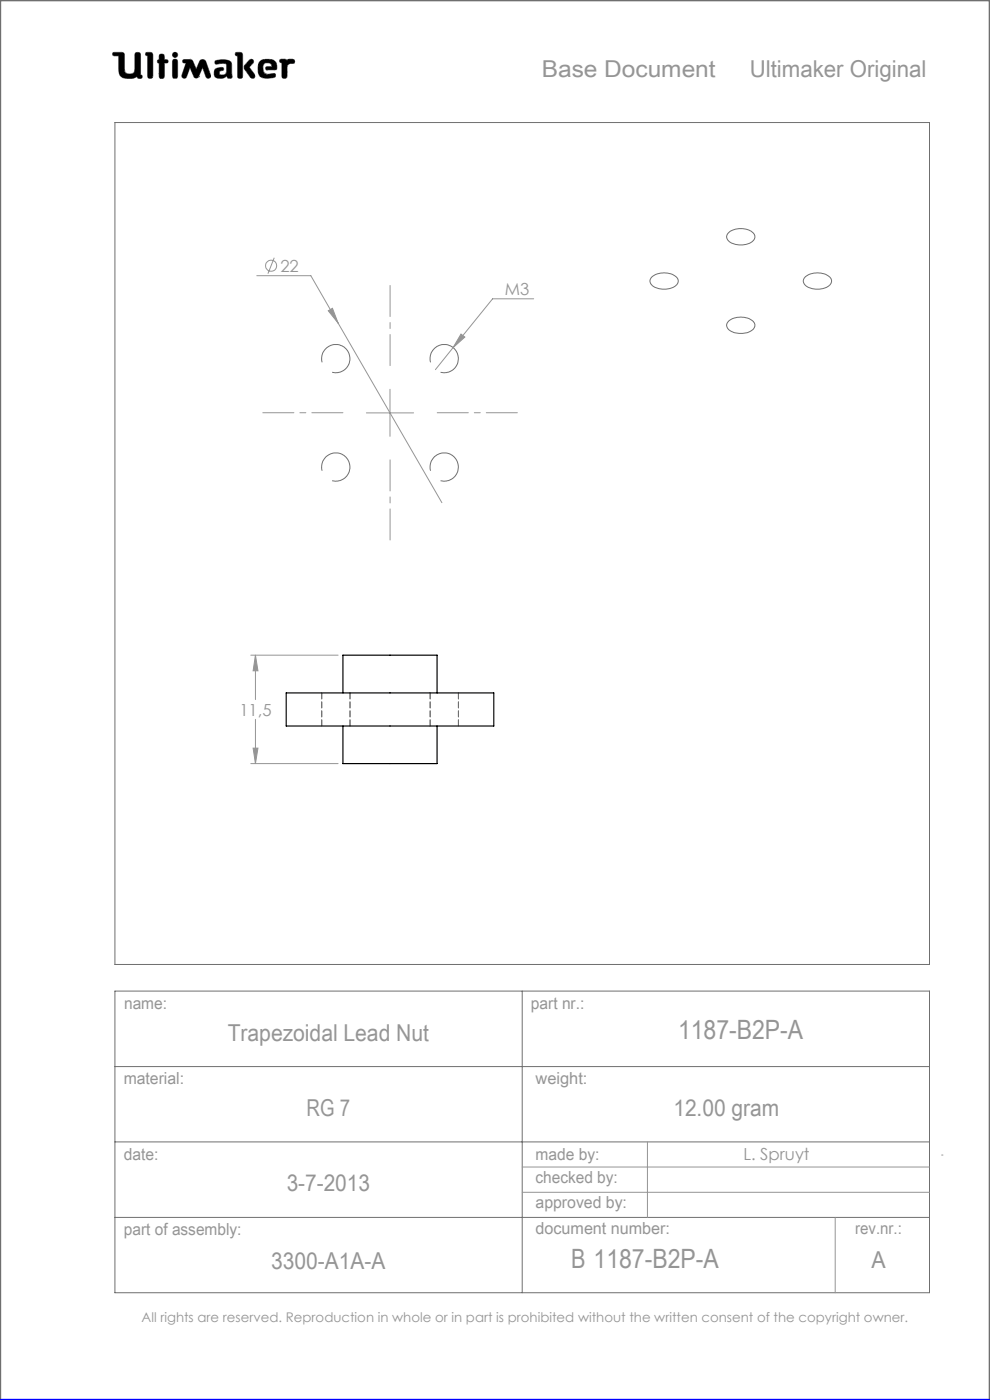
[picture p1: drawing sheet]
<svg xmlns="http://www.w3.org/2000/svg" width="210mm" height="297mm" viewBox="0 0 210 297" stroke-linecap="round" stroke-linejoin="round" font-family="sans-serif">
<g fill="none" stroke="#6f6f6f" stroke-width=".21">
<path d="M24 11.1h1.9l.4 .3 .2 3.9a1.51 1.51 0 0 0 2 0l.2-4a.77 .77 0 0 1 1 0l.1 4.6 .3 .1a.39 .39 0 0 1-.3 .6l-.6-.1-.1-.3a3.8 3.8 0 0 1-3 .3l-.6-.5-.2-.6-.1-3.6h-1a.39 .39 0 0 1-.3-.2 .39 .39 0 0 1 .1-.5zM31 11.1l1.2 .1 .2 .4-.1 4.8a.6 .6 0 0 1-.6 .2 .6 .6 0 0 1-.4-.5v-4.3l-.4-.1zM33.8 12.7v-1.1a.6 .6 0 0 1 .7-.1 .6 .6 0 0 1 .4 .5v.7h.6a.37 .37 0 0 1 0 .6l-.6 .1-.1 3.1a.6 .6 0 0 1-.6 .1 .6 .6 0 0 1-.4-.5v-2.7M33.8 12.7h.1M33.8 13.4h.1M33.8 15.7h.1M33.8 12.7h-.3l-.1 .3v.2l.4 .2M36.7 11.3l.4-.2 .4 .2 .2 .3-.2 .4-.4 .2-.4-.2-.1-.4zM36.8 12.6h.7l.2 .5v3l-.2 .5h-.7l-.2-.5v-3zM38.9 12.7l1.4-.1 .4 .2 .9 1.9 .7-1.6a.73 .73 0 0 1 .7-.5 .73 .73 0 0 1 .7 .5l1 2.8-.1 .5a.53 .53 0 0 1-.5 .2 .53 .53 0 0 1-.4-.3l-.7-2-1 2.1-.4 .2-.4-.2-.9-2.1-.7 2a.54 .54 0 0 1-.5 .3 .54 .54 0 0 1-.5-.2v-.5l.9-2.5-.7-.2zM42.1 16.3h.1M45.6 12.9a3.7 3.7 0 0 1 3.4 .3l.1 .5 .1 2.7a.64 .64 0 0 1-1-.2l-.1-.1a1.93 1.93 0 0 1-2.5 .2 1.32 1.32 0 0 1 .4-1.8l1-.2 .3 .1 .1 .2v.3a.73 .73 0 0 0-.9 .8 .98 .98 0 0 0 1.4 0l.2-.6-.1-1.5a2.59 2.59 0 0 0-2 0l-.4-.2z"/>
<path d="M50 11.1l1.3 .1 .2 .4-.1 4.8a.57 .57 0 0 1-.6 .2 .57 .57 0 0 1-.4-.5v-4.3l-.4-.1zM52.9 12.8l.4-.2 .4 .1 .1 .4-1 1.1 1.2 1.6 .1 .5-.2 .3h-.4a5.9 5.9 0 0 1-1.7-2.2l.1-.6zM55 13.3a2.62 2.62 0 0 1 3.5-.1l.2 1.1-.1 .5h-2l-.2-.1v-.5l1.3-.1-.2-.5a1.24 1.24 0 0 0-1.6 .1l-.1 1.1 .2 .6 .8 .4 1.5-.2 .1 .1v.6a3.8 3.8 0 0 1-3.3-.1 3.2 3.2 0 0 1-.1-2.9zM56.6 14.8h.1M59.4 12.6h1.2l.3 .3a1.21 1.21 0 0 1 1.5-.2v.7l-.9 .1-.6 .4-.1 2.5a.6 .6 0 0 1-.6 .2 .6 .6 0 0 1-.4-.5v-2.8l-.5-.2zM24.4 26h172.8v178.6h-172.8zM138.3 58.7a4.2 4.2 0 0 1 5.5 .4 1.62 1.62 0 0 1-1.6 2.1 3.8 3.8 0 0 1-4.2-1.1 1.13 1.13 0 0 1 .3-1.4zM154.6 49.4a4.1 4.1 0 0 1 5.4 .3 1.62 1.62 0 0 1-1.5 2.1 3.8 3.8 0 0 1-4.2-1.1 1.13 1.13 0 0 1 .3-1.3zM170.8 58.7a4.2 4.2 0 0 1 5.5 .4 1.62 1.62 0 0 1-1.6 2.1 3.8 3.8 0 0 1-4.2-1.1 1.13 1.13 0 0 1 .3-1.4zM68.3 76.9a3 3 0 0 1 2.7-3.8 3 3 0 0 1 3.2 3.2 3 3 0 0 1-3.8 2.7M91.3 76.9a3 3 0 0 1 2.7-3.8 3 3 0 0 1 3.2 3.2 3 3 0 0 1-3.7 2.7M154.6 68.1a4.2 4.2 0 0 1 5.4 .4 1.6 1.6 0 0 1-1.3 2 4 4 0 0 1-4.4-1 1.13 1.13 0 0 1 .3-1.4z"/>
<path d="M68.3 99.9a3 3 0 0 1 2.7-3.8 3 3 0 0 1 3.2 3.2 3 3 0 0 1-3.8 2.7M91.3 99.9a3 3 0 0 1 2.7-3.8 3 3 0 0 1 3.2 3.2 3 3 0 0 1-3.7 2.7M24.4 210.3h172.8v63.9h-172.8zM110.8 210.3v63.9M24.4 226.3h172.8M24.4 242.2h172.8M24.4 258.3h172.8"/>
</g>
<path d="M0 297v-297h210v297" fill="none" stroke="#6f6f6f" stroke-width=".5"/>
<g fill="none" stroke="#959595" stroke-width=".21">
<path d="M54.5 58.5h11.4l27.8 48.1M58.2 54.7l-1.4 3.4M69.6 65.9l.9-.5 1.2 3.1zM96.1 73.8l-3.7 4.6M97.8 70.9l.8 .6-2.5 2.3zM113.2 63.4h-8.7l-8.4 10.4M77.7 87.6h10M82.7 82.6v10M53.2 139h18.5M54.2 139v9.4M54.2 139l.5 3.3h-1zM53.7 158.7h1l-.5 3.3z"/>
<path d="M54.2 152.6v9.4M53.2 162h18.5M110.8 247.6h86.4M110.8 252.9h86.4M137.3 242.2v16.1M177.2 258.3v15.9M199.7 245h.3"/>
<circle cx="57.5" cy="56.4" r="1.18"/>
</g>
<path d="M0 297h210" fill="none" stroke="#00f" stroke-width=".5"/>
<path d="M45.7 12.9l-.1 .5 .2 .2 1.2-.2 .9 .1 .2 .3-.1 1.4a.84 .84 0 0 1-.6 .7 .84 .84 0 0 1-.9-.3l.1-.4 .4-.2a.36 .36 0 0 0 .4-.4 .36 .36 0 0 0-.4-.3 1.23 1.23 0 0 0-1.6 1 1.07 1.07 0 0 0 .3 1.1 1.07 1.07 0 0 0 1.1 .2h.6l.3-.2a.28 .28 0 0 1 .4-.3 .28 .28 0 0 1 .2 .4 .57 .57 0 0 0 .6 .2 .57 .57 0 0 0 .3-.6l-.1-2.4a1.23 1.23 0 0 0-1.5-1zM50 11.1v.6l.4 .1v4.6l.3 .2h.5l.3-.3v-4.8l-.4-.4zM53 12.7l-1.2 1.3v.5l1.4 2 .6 .1 .2-.2v-.6l-1.2-1.6 1-.9v-.4l-.4-.3zM55.2 12.9a2.9 2.9 0 0 0 .1 3.4l.5 .2 1 .1 1.4-.2 .3-.2-.1-.5-.2-.1-1.4 .2-.6-.2-.3-.4-.1-.5a.99 .99 0 0 1 .7-1.3 .99 .99 0 0 1 1.2 .7l-1.2 .1-.2 .4 .3 .2h1.5a.51 .51 0 0 0 .6-.1 .51 .51 0 0 0 0-.6 1.62 1.62 0 0 0-2-1.5l-1.1 .1zM59.4 12.6l-.1 .6 .5 .1v3l.2 .3h.6l.3-.4v-2.3l.6-.4 .9-.1 .1-.5-.3-.3h-1l-.3 .3-.4-.3zM36.7 12.7l-.1 .3v3.4l.2 .2h.7l.2-.3v-3.4l-.2-.3zM36.6 11.6a.56 .56 0 0 0 1.1 0 .56 .56 0 0 0-1.1 0zM33.8 11.6v1.1l-.4 .2v.4l.4 .1v2.9l.2 .3h.5l.4-.4v-2.8l.7-.1 .1-.4-.3-.2h-.5v-.8l-.2-.4h-.6zM31 11.1l-.1 .6 .4 .1v4.5l.3 .3h.5l.3-.5v-4.7l-.4-.3zM38.8 12.7v.5l.7 .2-.9 2.5 .1 .6 .5 .1 .3-.2 .8-2.1 .9 2.1 .3 .2h.3l.3-.2 .9-2.1 .7 2.1 .6 .2 .4-.2v-.5l-1-2.8-.3-.4h-.7l-.3 .2-.8 1.8-.9-1.9-.4-.2zM24 11.2v.6h1.2v2.7a1.76 1.76 0 0 0 2.2 2.1h.9l.8-.4 .3 .4h.6l.2-.2-.1-.4-.3-.1v-4.4l-.4-.4h-.5l-.3 .4v3.4a.81 .81 0 0 1-1.1 .8h-.1a.86 .86 0 0 1-1-1.1l-.1-3.3-.4-.2z" fill-rule="evenodd" fill="#000"/>
<path d="M82.7 77.6v-17M72.7 87.6h-17M82.7 97.6v17M92.7 87.6h17" fill="none" stroke="#959595" stroke-width=".21" stroke-dasharray="15.2 1.3 1.3 1.3" stroke-dashoffset="8.6"/>
<path d="M68.2 147v7M74.2 147v7M91.2 147v7M97.2 147v7" fill="none" stroke="#6f6f6f" stroke-width=".21" stroke-dasharray="1.3 .6"/>
<path d="M54.2 139l.5 3.3h-1zM53.7 158.7h1l-.5 3.3zM97.8 70.9l-1.7 2.9 2.5-2.3zM69.6 65.9l2.1 2.6-1.2-3.1z" fill="#959595"/>
<path d="M60.7 147h44v7h-44zM72.7 154v8h20v-8M72.7 147v-8h20v8" fill="none" stroke="#000" stroke-width=".25"/>
<g font-size="5.6" fill="#959595">
<text x="143.8" y="220.3">1187-B2P-A</text>
<text x="121.1" y="269.1">B 1187-B2P-A</text>
</g>
<g font-size="4.9" fill="#959595">
<text x="114.9" y="16.3">Base Document</text>
<text x="159" y="16.3">Ultimaker Original</text>
<text x="48.3" y="220.9">Trapezoidal Lead Nut</text>
<text x="65" y="236.7">RG 7</text>
<text x="142.8" y="236.7">12.00 gram</text>
<text x="60.8" y="252.7">3-7-2013</text>
<text x="57.6" y="269.3">3300-A1A-A</text>
<text x="184.9" y="269.1">A</text>
</g>
<g font-size="3.5" fill="#959595">
<text x="59.5" y="57.7">22</text>
<text x="107.1" y="62.6">M3</text>
<text x="50.8" y="151.8">11,5</text>
<text x="26.3" y="214.1">name:</text>
<text x="112.6" y="214">part nr.:</text>
<text x="26.2" y="229.9">material:</text>
<text x="113.6" y="229.9">weight:</text>
<text x="26.3" y="246">date:</text>
<text x="113.6" y="246">made by:</text>
<text x="113.6" y="251.1">checked by:</text>
<text x="157.7" y="246.2">L. Spruyt</text>
<text x="113.6" y="256.3">approved by:</text>
<text x="26.3" y="262">part of assembly:</text>
<text x="113.6" y="261.8">document number:</text>
<text x="181.4" y="261.9">rev.nr.:</text>
</g>
<text font-size="2.8" fill="#959595" x="30" y="280.4">All rights are reserved. Reproduction in whole or in part is prohibited without the written consent of the copyright owner.</text>
</svg>
